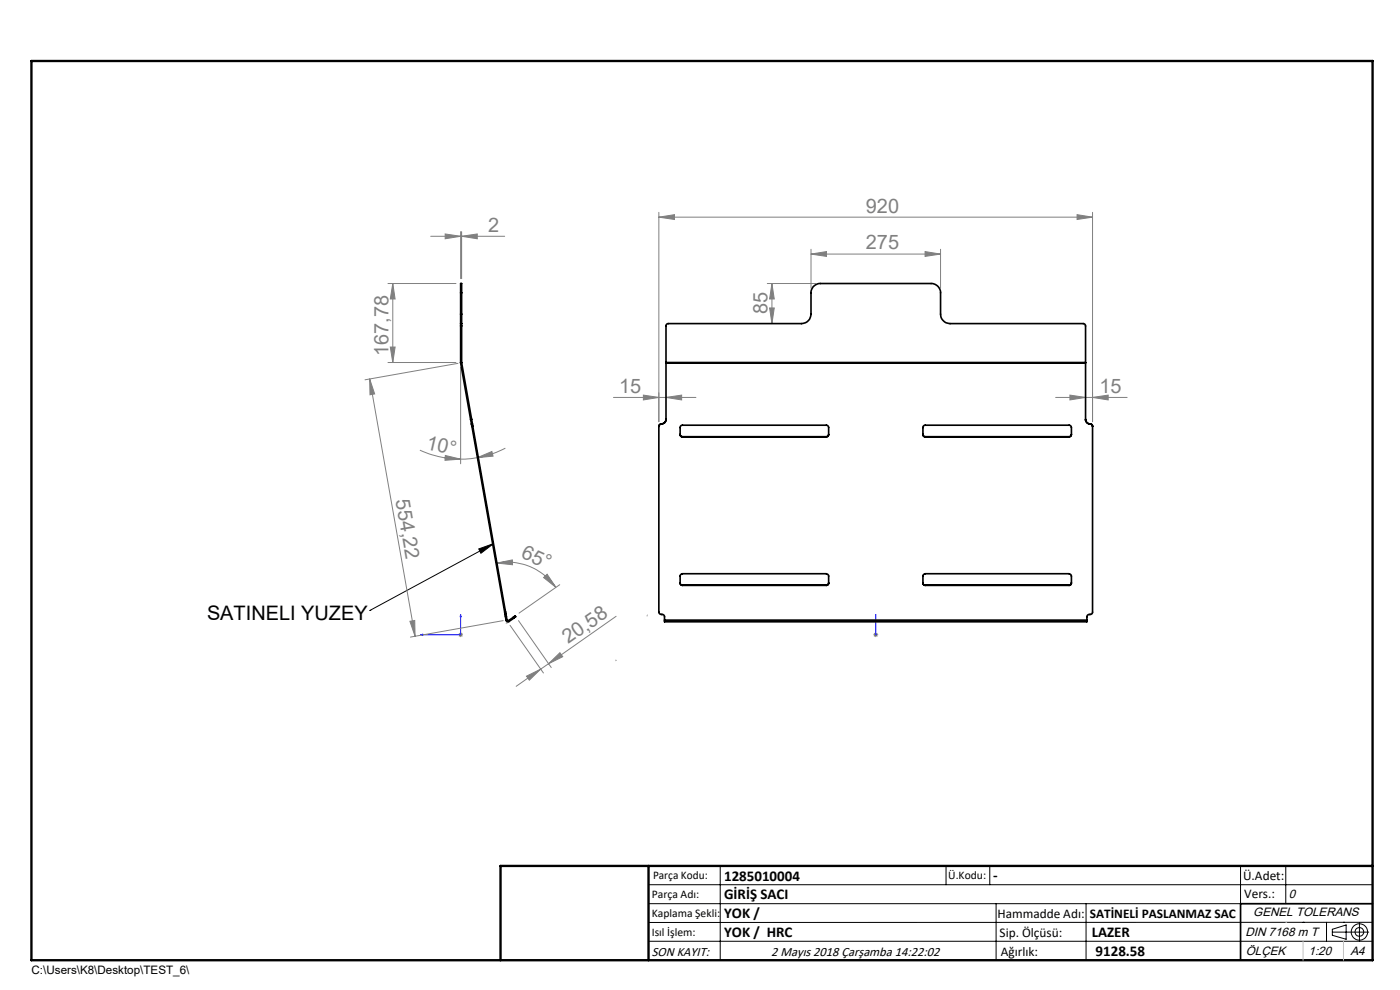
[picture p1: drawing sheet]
<svg xmlns="http://www.w3.org/2000/svg" width="297mm" height="210mm" viewBox="0 0 297 210" stroke-linecap="round" stroke-linejoin="round" font-family="sans-serif">
<g fill="none" stroke="#000" stroke-width=".21">
<path d="M101.6 116.4l3.1-1.1-2.7 2.1zM104.7 115.3l-26.2 14.2M78.5 129.5h.1M137.6 187.7h153.6M137.6 191.7h153.6M137.6 199.7h153.6M152.8 183.7v20M200.7 183.7v4M210 183.7v4M211.3 191.7v12M230.4 191.7v12M263.2 183.7v20"/>
<path d="M272.8 183.7v8M276.4 195.6h.1M281.4 195.6v4.1M282.6 197.7h7.8M282.6 197.1l3-.9v3l-3-.8zM285 195.6h.1M288.4 195.8v3.8M291.2 195.6l-153.6 .1"/>
<circle cx="288.4" cy="197.7" r="1.74"/>
<circle cx="288.4" cy="197.7" r=".93"/>
</g>
<g fill="none" stroke="#808080" stroke-width=".21">
<path d="M91.4 50.1h15.7M94.4 49.6l3.3 .5-3.3 .6zM97.7 49.1v10M97.9 50.1l3.3-.5v1.1zM97.9 49.1v10M139.8 46.1l3.3-.6v1.1zM139.8 45v44.5M139.8 46.1h92M172 53.9l3.3-.5v1zM172 52.9v8.2M172 53.9h27.5M196.3 53.4l3.2 .5-3.2 .5z"/>
<path d="M199.5 52.9v8.2M228.5 45.5l3.3 .6-3.3 .5zM231.8 45v44.5M82.3 60.1h14.4M82.3 76.9h14.4M82.8 73.6h1l-.5 3.3zM83.3 60.1l.5 3.3h-1zM83.3 60.1v16.8M97.2 77.1l-19.8 3.5M97.7 77.9v20.5M162.8 60.1h10.2M163.3 65.3h1l-.5 3.3z"/>
<path d="M163.8 60.1v8.5M163.8 60.1l.5 3.3h-1zM78.4 80.4l9.7 54.6M78.4 80.4l1.1 3.2-1 .1zM89.1 95.5a20.8 20.8 0 0 0 8.6 1.9M94.5 96.6l3.2 .8-3.3 .2zM101.3 97.1l3.1-1.3 .2 1zM101.3 97.1l-3.6 .3M107.2 95.1a20.2 20.2 0 0 1-5.9 2M130.1 84.3h17.5M136.5 83.8l3.3 .5-3.3 .5zM141.3 84.3l3.3-.5v1z"/>
<path d="M223.9 84.3h15.2M227 83.8l3.3 .5-3.3 .5zM231.8 84.3l3.3-.5v1zM105.4 119.4l3.3-.6v1zM105.4 119.4a12.5 12.5 0 0 1 12.5 5.2M87 131.8l1-.2 .1 3.4zM97.2 134.6h1M97.4 134.3l.7 .7M97.7 134.1v1M98.1 134.3l-.7 .7M106.8 131.6l-19.7 3.5M108.2 132.6l7.1 10.2"/>
<path d="M110 131.6l6.9 10M115.3 122.5l.8-.7 1.8 2.8zM118.7 124l-8.6 6.1M130.7 130.7l-14.3 10.1M185.3 134.6h1M185.4 134.3l.7 .7M185.8 134.1v1M186.1 134.3l-.7 .7M111.7 143.4l3-1.5-2.4 2.4zM114.7 141.9l-5.2 3.7M116.4 140.8l2.4-2.3 .6 .8zM116.4 140.8l-1.7 1.1"/>
</g>
<path d="M89.3 134.6l.4-.1v.3zM97.7 130.4l.1 .4h-.2zM97.7 130.4v4.2h-8.4M185.8 130.4v.4v-.4M185.8 134.5v.3zM185.8 134.6h.1M185.8 130.4v4.2" fill="none" stroke="#00f" stroke-width=".21"/>
<path d="M106.2 203.7h185" fill="none" stroke="#000" stroke-width=".25"/>
<path d="M291.2 191.7h-28v12" fill="none" stroke="#000" stroke-width=".35"/>
<path d="M6.7 12.9h284.5v190.8h-284.5zM137.6 183.7v20M291.2 183.7h-185v20" fill="none" stroke="#000" stroke-width=".5"/>
<path d="M97.7 76.9h.1M97.7 77h.1M107.4 131.6l.1 .7M107.6 131.6v.3M107.8 131.7l-.3 .2M107.9 131.9l-.5 .3M137.3 130.6v.1M137.3 130.5h.1M130.7 140.1l-.1 .1M272.8 195.6h.1M276.4 199.7v4M285 199.7v4" fill="none" stroke="#c0c0c0" stroke-width=".21"/>
<path d="M101.6 116.4l3.1-1.1-2.7 2.1z" fill="#000"/>
<path d="M111.7 143.4l3-1.5-2.4 2.4zM116.4 140.8l2.4-2.3 .6 .8z" fill="#808080"/>
<g fill="#00f">
<path d="M97.7 130.4l.1 .4h-.2zM89.3 134.6l.4-.1v.3z"/>
<path d="M185.8 130.4v.4zM185.8 134.5v.3z"/>
</g>
<g fill="#808080">
<path d="M115.3 122.5l.8-.7 1.8 2.8zM105.4 119.4l3.3-.6v1z"/>
<path d="M141.3 84.3l3.3-.5v1zM136.5 83.8l3.3 .5-3.3 .5z"/>
<path d="M94.4 49.6l3.3 .5-3.3 .6zM97.9 50.1l3.3-.5v1.1z"/>
<path d="M163.8 60.1l.5 3.3h-1zM163.3 65.3h1l-.5 3.3z"/>
<path d="M83.3 60.1l.5 3.3h-1zM82.8 73.6h1l-.5 3.3z"/>
<path d="M78.4 80.4l1.1 3.2-1 .1zM87 131.8l1-.2 .1 3.4z"/>
<path d="M94.5 96.6l3.2 .8-3.3 .2zM101.3 97.1l3.1-1.3 .2 1z"/>
<path d="M139.8 46.1l3.3-.6v1.1zM228.5 45.5l3.3 .6-3.3 .5zM172 53.9l3.3-.5v1zM196.3 53.4l3.2 .5-3.2 .5zM227 83.8l3.3 .5-3.3 .5zM231.8 84.3l3.3-.5v1z"/>
</g>
<g fill="none" stroke="#000" stroke-width=".35">
<path d="M97.7 76.9v.1M97.7 68.6v.5M97.7 66.6v2M97.7 62.1v-2h.2v2M97.7 77l2.1 12M97.7 76.9h.2M97.7 62.1v4.5M97.7 69.1v7.8M97.7 69.1h.2M97.7 68.6h.2M97.7 66.6h.2M97.7 62.1h.2"/>
<path d="M97.9 76.9h.1M97.9 68.6v.5M97.9 66.6v2M97.9 76.9l2.1 12M97.9 62.1v4.5M97.9 69.1v7.8M97.9 76.9l-.2 .1M141.3 76.9v-7.9l.4-.4h28.3a2.03 2.03 0 0 0 2-2v-4.5a1.92 1.92 0 0 1 2-2h23.5a1.98 1.98 0 0 1 2 2v4.5a2.03 2.03 0 0 0 2 2h28.4l.3 .2 .1 .3v7.8M141.3 76.9v.1M141.3 76.9h89M141.3 77v12M141.3 77h89"/>
<path d="M230.3 76.9v.1M230.3 77v12M99.8 89l.2 .9M100 89.9l.1 .5M100 88.9l.2 1M100 88.9l-.2 .1M100.1 90.4l7 39.4M100.2 89.9l.1 .5M100.2 89.9h-.2M100.3 90.4h-.2M100.3 90.4l6.9 39.4M139.8 90.4v39.4l.1 .4 .4 .1a.51 .51 0 0 1 .7 .5v.7"/>
<path d="M140.3 89.9l-.4 .2-.1 .3M140.3 89.9h.1M141.3 89a.96 .96 0 0 1-1 .9M141.3 88.9a.96 .96 0 0 1-1 1M144.3 92.1l.1 .4 .4 .1M144.8 92.7l-.3-.1-.2-.3v-1.7l.4-.4h30.7l.4 .4v1.7l-.2 .3-.3 .1M144.8 92.6h30.5M144.8 92.6v.1M175.3 92.6v.1M175.8 92.1l-.2 .4-.3 .1M195.8 92.1l.2 .5h.3M196.3 92.7l-.3-.1-.2-.3v-1.7l.4-.4h30.7l.4 .3v1.7l-.1 .3-.4 .2"/>
<path d="M196.3 92.6h30.5M196.3 92.6v.1M226.8 92.6v.1M227.3 92.1l-.1 .4-.4 .1M230.3 89a.96 .96 0 0 0 1 .9M230.3 88.9a.96 .96 0 0 0 1 1M231.3 89.9l.4 .3 .1 .2M231.3 89.9l.4 .2 .1 .3M231.3 89.9h.1M231.8 90.4v39.5a.76 .76 0 0 1-1 .5l-.2 .2v.9M107.1 129.8v.5M107.1 130.3l.1 .5"/>
<path d="M107.2 129.8l.2 .5M107.2 129.8h-.1M107.2 130.8l.2 .7M107.4 130.3v.5M107.4 131.5a.41 .41 0 0 0 .6 .3M107.4 130.3h-.3M107.4 130.8h-.2M107.4 130.8l.2 .7M107.6 131.5l.1 .2 .2-.1M107.6 131.5h-.2M107.9 131.6l.1 .2M108.9 130.9l.4-.2 .1 .1-.4 .3"/>
<path d="M108.9 130.9l-1 .7M108.9 130.9l.1 .2M109 131.1l-1 .7M141 131.5v.4h89.6v-.4M141 131.5h89.6M144.3 123.6l.1 .4 .4 .1M144.8 124.2l-.3-.1-.2-.3v-1.7l.5-.4h30.5l.5 .4v1.7l-.2 .3-.3 .1M144.8 124.1h30.5M144.8 124.1v.1M175.3 124.1v.1M175.8 123.6l-.2 .4-.3 .1M195.8 123.6l.2 .5h.3"/>
<path d="M196.3 124.2l-.3-.1-.2-.3v-1.7l.5-.4h30.5l.4 .2 .1 .3v1.7l-.5 .3M196.3 124.1h30.5M196.3 124.1v.1M226.8 124.1v.1M227.3 123.6l-.1 .4-.4 .1"/>
</g>
<g font-size="4.2" fill="#808080">
<text x="183.7" y="45.1">920</text>
<text x="103.5" y="49.2">2</text>
<text x="183.7" y="52.9">275</text>
<text x="162.8" y="66.5" transform="rotate(-90 162.8 66.5)">85</text>
<text x="82.4" y="75.5" transform="rotate(-90 82.4 75.5)">167,78</text>
<text x="131.3" y="83.3">15</text>
<text x="233.3" y="83.3">15</text>
<text x="90.3" y="95.2" transform="rotate(13 90.3 95.2)">10°</text>
<text x="83.9" y="106.1" transform="rotate(80 83.9 106.1)">554,22</text>
<text x="110.4" y="118.2" transform="rotate(25 110.4 118.2)">65°</text>
<text x="120.5" y="136.7" transform="rotate(-35 120.5 136.7)">20,58</text>
</g>
<text font-size="4.2" x="43.9" y="131.6">SATINELI YUZEY</text>
<g font-size="3.2">
<text x="153.6" y="186.8">1285010004</text>
<text x="153.6" y="190.8">GİRİŞ SACI</text>
<text x="210.7" y="186.6">-</text>
<text x="153.6" y="194.8">YOK /</text>
<text x="153.6" y="198.8">YOK / HRC</text>
<text x="231.6" y="198.7">LAZER</text>
<text x="232.4" y="202.8">9128.58</text>
</g>
<g font-size="2.8">
<text x="263.7" y="186.7">Ü.Adet:</text>
<text x="263.9" y="190.5">Vers.:</text>
<text x="211.6" y="194.8">Hammadde Adı:</text>
<text x="231.2" y="194.8">SATİNELİ PASLANMAZ SAC</text>
<text x="138.3" y="202.8">SON KAYIT:</text>
<text x="163.6" y="202.8">2 Mayıs 2018 Çarşamba 14:22:02</text>
<text x="212.1" y="198.7">Sip. Ölçüsü:</text>
<text x="212.3" y="202.7">Ağırlık:</text>
</g>
<g font-size="2.6">
<text x="273.4" y="190.4">0</text>
<text x="265.9" y="194.4">GENEL TOLERANS</text>
<text x="264.2" y="198.5">DIN 7168 m T</text>
<text x="264.3" y="202.6">ÖLÇEK</text>
<text x="277.6" y="202.6">1:20</text>
<text x="286.5" y="202.6">A4</text>
</g>
<g font-size="2.5">
<text x="138.3" y="190.5">Parça Adı:</text>
<text x="138.5" y="186.5">Parça Kodu:</text>
<text x="201.2" y="186.5">Ü.Kodu:</text>
<text x="138.3" y="194.5">Kaplama Şekli:</text>
<text x="138.3" y="198.6">Isıl İşlem:</text>
<text x="6.7" y="206.7">C:\Users\K8\Desktop\TEST_6\</text>
</g>
</svg>
